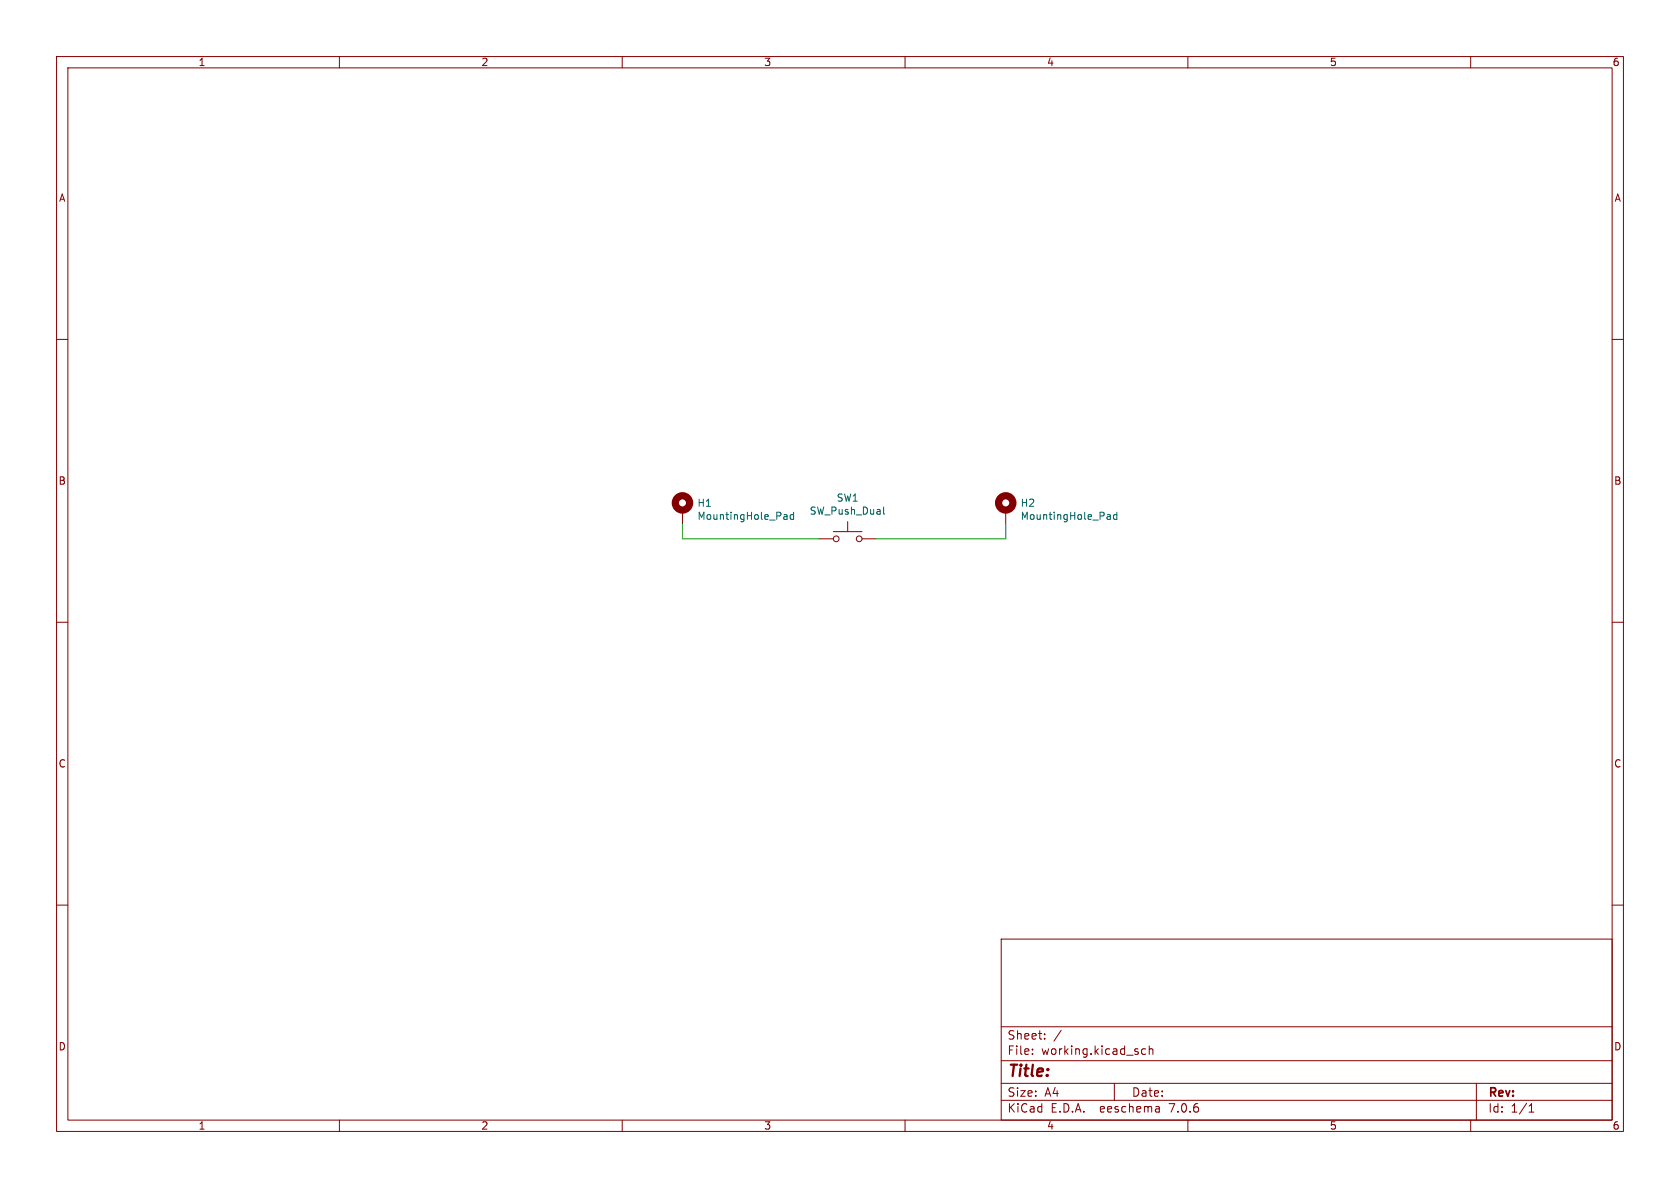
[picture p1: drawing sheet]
(kicad_sch (version 20230121) (generator eeschema)

 (paper "A4")

 (lib_symbols
  (symbol "Mechanical:MountingHole_Pad" (pin_numbers hide) (pin_names (offset 1.016) hide) (in_bom yes) (on_board yes)
   (property "Reference" "H" (at 0 6.35 0) (effects (font (size 1.27 1.27))))
   (property "Value" "MountingHole_Pad" (at 0 4.445 0) (effects (font (size 1.27 1.27))))
   (property "Footprint" "" (at 0 0 0) (effects (font (size 1.27 1.27)) hide))
   (property "Datasheet" "~" (at 0 0 0) (effects (font (size 1.27 1.27)) hide))
   (symbol "MountingHole_Pad_0_1"
    (circle (center 0 1.27) (radius 1.27) (stroke (width 1.27) (type default)) (fill (type none))))
   (symbol "MountingHole_Pad_1_1"
    (pin input line (at 0 -2.54 90) (length 2.54) (name "1" (effects (font (size 1.27 1.27)))) (number "1" (effects (font (size 1.27 1.27)))))))
  (symbol "Switch:SW_Push" (pin_numbers hide) (pin_names (offset 1.016) hide) (in_bom yes) (on_board yes)
   (property "Reference" "SW" (at 1.27 2.54 0) (effects (font (size 1.27 1.27)) (justify left)))
   (property "Value" "SW_Push" (at 0 -1.524 0) (effects (font (size 1.27 1.27))))
   (property "Footprint" "" (at 0 5.08 0) (effects (font (size 1.27 1.27)) hide))
   (property "Datasheet" "~" (at 0 5.08 0) (effects (font (size 1.27 1.27)) hide))
   (symbol "SW_Push_0_1"
    (circle (center -2.032 0) (radius 0.508) (stroke (width 0) (type default)) (fill (type none)))
    (polyline (pts (xy 0 1.27) (xy 0 3.048)) (stroke (width 0) (type default)) (fill (type none)))
    (polyline (pts (xy 2.54 1.27) (xy -2.54 1.27)) (stroke (width 0) (type default)) (fill (type none)))
    (circle (center 2.032 0) (radius 0.508) (stroke (width 0) (type default)) (fill (type none)))
    (pin passive line (at -5.08 0 0) (length 2.54) (name "1" (effects (font (size 1.27 1.27)))) (number "1" (effects (font (size 1.27 1.27)))))
    (pin passive line (at 5.08 0 180) (length 2.54) (name "2" (effects (font (size 1.27 1.27)))) (number "2" (effects (font (size 1.27 1.27))))))))


 (wire (pts (xy 177.8 92.71) (xy 177.8 95.25)) (stroke (width 0) (type default)))
 (wire (pts (xy 120.65 95.25) (xy 120.65 92.71)) (stroke (width 0) (type default)))
 (wire (pts (xy 154.94 95.25) (xy 177.8 95.25)) (stroke (width 0) (type default)))
 (wire (pts (xy 120.65 95.25) (xy 144.78 95.25)) (stroke (width 0) (type default)))

 (symbol (lib_id "Switch:SW_Push") (at 149.86 95.25 0) (unit 1) (in_bom yes) (on_board yes) (dnp no)
  (property "Reference" "SW1" (at 149.86 88.011 0) (effects (font (size 1.27 1.27))))
  (property "Value" "SW_Push_Dual" (at 149.86 90.3224 0) (effects (font (size 1.27 1.27))))
  (property "Footprint" "Button_Switch_THT:SW_PUSH_6mm" (at 149.86 90.17 0) (effects (font (size 1.27 1.27)) hide))
  (property "Datasheet" "~" (at 149.86 90.17 0) (effects (font (size 1.27 1.27)) hide)) (pin "1") (pin "2"))

 (symbol (lib_id "Mechanical:MountingHole_Pad") (at 120.65 90.17 0) (unit 1) (in_bom yes) (on_board yes) (dnp no)
  (property "Reference" "H1" (at 123.19 88.9254 0) (effects (font (size 1.27 1.27)) (justify left)))
  (property "Value" "MountingHole_Pad" (at 123.19 91.2368 0) (effects (font (size 1.27 1.27)) (justify left)))
  (property "Footprint" "MountingHole:MountingHole_3.2mm_M3_Pad_Via" (at 120.65 90.17 0) (effects (font (size 1.27 1.27)) hide))
  (property "Datasheet" "~" (at 120.65 90.17 0) (effects (font (size 1.27 1.27)) hide)) (pin "1"))

 (symbol (lib_id "Mechanical:MountingHole_Pad") (at 177.8 90.17 0) (unit 1) (in_bom yes) (on_board yes) (dnp no)
  (property "Reference" "H2" (at 180.34 88.9254 0) (effects (font (size 1.27 1.27)) (justify left)))
  (property "Value" "MountingHole_Pad" (at 180.34 91.2368 0) (effects (font (size 1.27 1.27)) (justify left)))
  (property "Footprint" "MountingHole:MountingHole_3.2mm_M3_Pad_Via" (at 177.8 90.17 0) (effects (font (size 1.27 1.27)) hide))
  (property "Datasheet" "~" (at 177.8 90.17 0) (effects (font (size 1.27 1.27)) hide)) (pin "1"))

 (sheet_instances (path "" (page "1"))))
